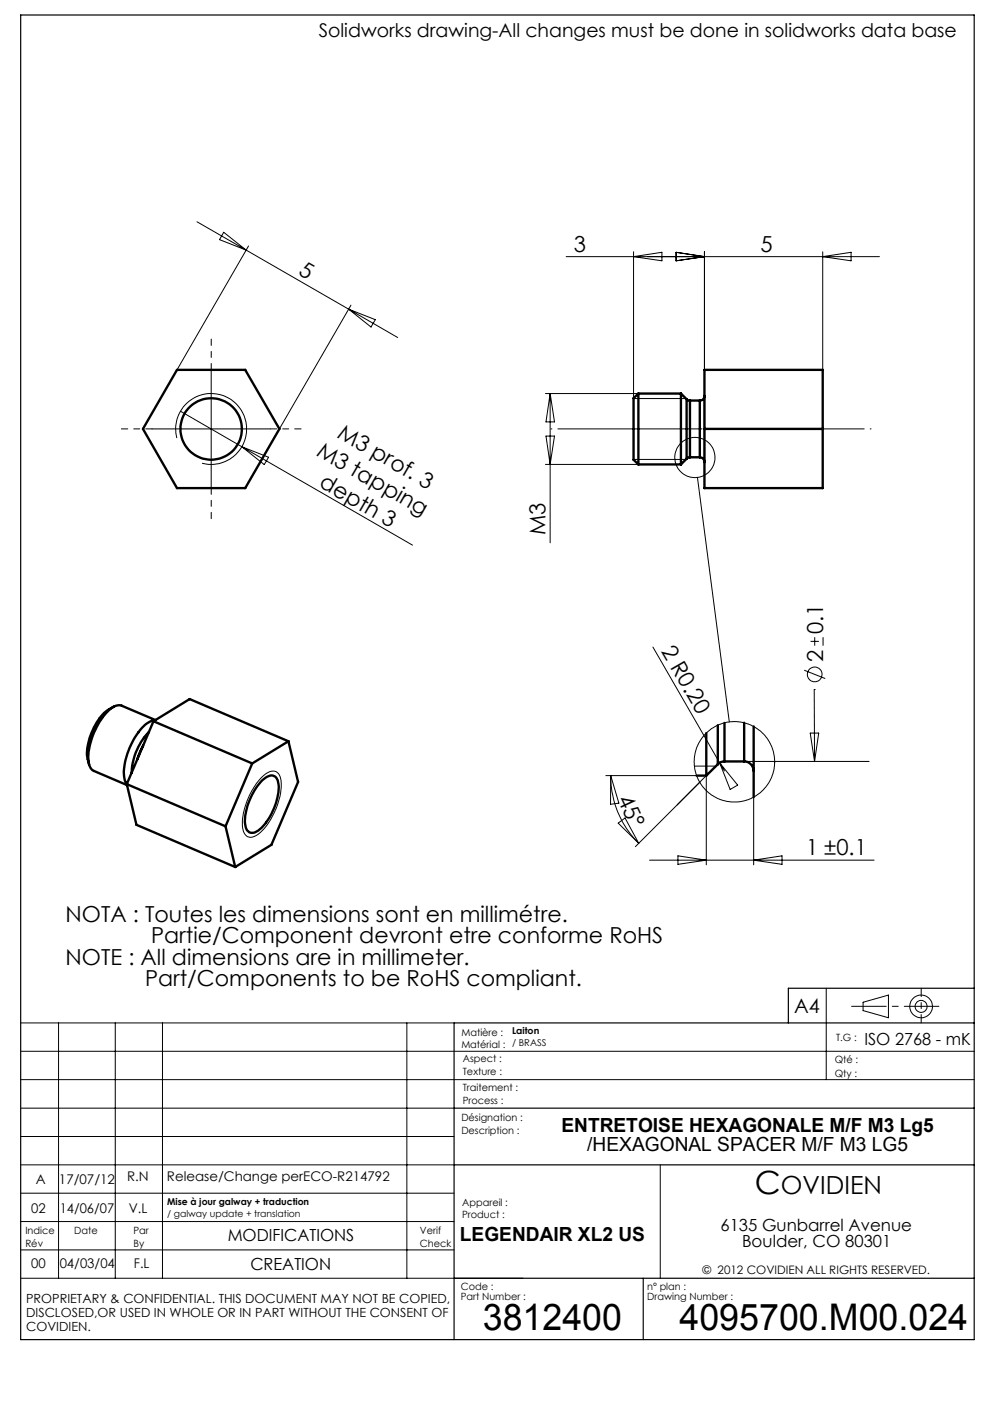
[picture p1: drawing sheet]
<svg xmlns="http://www.w3.org/2000/svg" width="210mm" height="297mm" viewBox="0 0 210 297" stroke-linecap="round" stroke-linejoin="round" font-family="sans-serif">
<g fill="none" stroke="#000" stroke-width=".21">
<path d="M41.7 46.9l32 18.5M47.3 49.1l4.8 3.8-5.7-2.2zM52.6 52l-15.2 26.2M119.7 54.3h66.3M134 53.3v30.9M134 54.3l6-.9v1.8zM143 53.4l6 .9-6 .9zM149 53.3v24.9M174 53.3v24.9M174 54.3l6-.9v1.8zM44.7 78.2v25.1M73.7 65.4l10.4 6"/>
<path d="M73.7 65.4l5.7 2.2-.9 1.6zM74.2 64.6l-15.1 26.1M32.1 90.7h25M37.4 92.7a7.5 7.5 0 0 1 6.6-9.4 7.5 7.5 0 0 1 8.1 8.1 7.5 7.5 0 0 1-9.4 6.6M38.2 87l49 28.3M51.2 94.5l5.6 2.2-.9 1.6zM115.4 83.3h19.6M115.4 98.2h19.6M115.5 92.2h1.8l-1 6zM116.3 83.3v31.5M116.3 83.3l1 5.9h-1.8zM134 84.3h11"/>
<path d="M134 97.2h11M148.8 84.3h.2M148.8 97.2h.2M147.5 101l6.7 51.7M138.1 136.9l14.1 24.5M171.4 135.7h1.8M172.3 134.8v1.8M174.1 134.8v1.8M170.1 141.8l4.4 1.7M171.3 155.1h1.8l-.8 6zM172.2 145.9h.1M172.2 145.9l.1 15.2"/>
<path d="M55.1 164.7a3.3 3.3 0 0 1 3.3-1.5 3.3 3.3 0 0 1 1.1 3.3 15.1 15.1 0 0 1-5 10.1 1.8 1.8 0 0 1-2.1 .4 1.8 1.8 0 0 1-1.1-1.7 15.1 15.1 0 0 1 3.8-10.6zM128.1 164.1h19.2M129.2 164.1a20 20 0 0 0 5.9 14.3M129.2 164.1l1.7 5.8-1.8 .2zM130.7 174.1l1.5-1.1 2.9 5.4zM143.2 170.3l6.2-6.2v18.8M146.9 162.1h4.5M148 165.5l-13.6 13.6M152.2 161.4l1 1.7M152.2 161.4l3.8 4.7-1.6 .9zM156.2 161.1h27.6M159.1 162.1h.3"/>
<path d="M159.4 168.6v14.3M137.4 182h47.5M143.4 181l6 1-6 .8zM159.4 182l6-1v1.8zM4.4 216.4h91.6M12.4 216.4v54M24.4 216.4v54M34.4 216.4v54M86 216.4v54M174.7 209.1v19.3M182.5 212l5.4-1.5v4.8l-5.4-1.5zM4.4 222.4h201.6"/>
<path d="M4.4 228.4h201.6M4.4 234.4h91.6M4.4 240.4h91.6M4.4 246.4h91.6M4.4 252.4h91.6M4.4 258.4h91.6M139.6 246.4v24M4.4 264.4h91.6M4.4 270.4h106.2"/>
<circle cx="147" cy="96.8" r="4.3"/>
<circle cx="172.3" cy="142.7" r="1.55"/>
<circle cx="155.3" cy="161.1" r="8.5"/>
<circle cx="194.8" cy="212.9" r="1.26"/>
<circle cx="194.8" cy="212.9" r="2.4"/>
</g>
<path d="M180.1 212.9h18.5" fill="none" stroke="#000" stroke-width=".21" stroke-dasharray="30.5 1.3 1.3 1.3" stroke-dashoffset="23.2"/>
<path d="M194.8 209v7.4" fill="none" stroke="#000" stroke-width=".21" stroke-dasharray="30.5 1.3 1.3 1.3" stroke-dashoffset="28.7"/>
<path d="M184.2 90.7h-67.7" fill="none" stroke="#000" stroke-width=".21" stroke-dasharray="30.5 1.3 1.3 1.3" stroke-dashoffset="-1.5"/>
<path d="M4.4 3.2h201.6v280.2h-201.6zM149 83.3v14.9M206 216.4h-110v67M206 209.1h-39.3v7.3M96 234.4h110M96 246.4h110M96 270.4h110M136 270.4v13" fill="none" stroke="#000" stroke-width=".25"/>
<path d="M44.7 78.2v-6.5M32.2 90.7h-6.5M57.2 90.7h6.5M44.7 103.2v6.5" fill="none" stroke="#000" stroke-width=".21" stroke-dasharray="30.5 1.3 1.3 1.3" stroke-dashoffset="29.1"/>
<g fill="none" stroke="#000" stroke-width=".5">
<path d="M37.4 78.2h14.5l7.2 12.5-7.2 12.6h-14.5l-7.2-12.6zM149 78.2h25v25.1h-25zM135 83.3l-1 .9v13.1l1 .9M135 83.3v14.9M135 83.3h9M135 98.2h9M144 83.3v14.9M144 83.3l1.2 1.2M145.2 84.5l.7 .2M145.2 84.5v12.5M145.2 97l-1.2 1.2M145.9 96.7l-.7 .3"/>
<path d="M145.9 84.7v12M145.9 96.7h2.1M145.9 84.7h2.1M148 96.7a1.02 1.02 0 0 1 1 1.1M148 84.7v12M149 83.7a.96 .96 0 0 1-1 1M149 90.7h25M24.1 149.5a10.4 10.4 0 0 0-5.3 7.2 7.5 7.5 0 0 0 0 5M30.3 157.7l-1.2 2.9M31.5 154.9a13 13 0 0 0-3.6 8.5M32.5 152.6l20.8 8.9M32.5 152.6l-5.7 13.3"/>
<path d="M32.5 152.6l7.6-4.7 20.9 8.9M32.8 152.4a4.9 4.9 0 0 0-3.6 2.5 15 15 0 0 0-3 9.4l.2 .8 .4 .8M32.9 152.3l-7.1-3a2.8 2.8 0 0 0-3 1.2 14.8 14.8 0 0 0-4.1 10.5 2.25 2.25 0 0 0 1.2 2.1l7 3M61 156.8l2 8.6-5.6 13.3-7.7 4.7M61 156.8l-7.7 4.7M149.4 155.1v9M151.8 153.4v8.3M153.2 152.9v8.2M157.4 152.9v8.2M159.4 153.7v14.9M26.8 165.9l20.9 8.9M26.8 165.9l2.1 8.6 20.8 8.9"/>
<path d="M47.7 174.8l2 8.6M53.3 161.5l-5.6 13.3M55.4 165.1a2.49 2.49 0 0 1 2.7-.9 3.6 3.6 0 0 1 .8 3.5 12.5 12.5 0 0 1-4.6 8.2 1.53 1.53 0 0 1-1.7 .1 1.53 1.53 0 0 1-.7-1.6 13.1 13.1 0 0 1 3.5-9.3zM147.3 164.1h2.1M151.8 161.7l-2.4 2.4M153.2 161.1a1.78 1.78 0 0 0-1.4 .6M153.2 161.1h4.2M157.4 161.1a2.05 2.05 0 0 1 2 2"/>
<circle cx="44.7" cy="90.7" r="6.5"/>
</g>
<g font-size="7.8">
<text x="102.1" y="281.4">3812400</text>
<text x="143.7" y="281.3">4095700.M00.024</text>
</g>
<text font-size="6.8" x="159.6" y="252.6">C</text>
<text font-size="5.3" x="165.1" y="252.6">OVIDIEN</text>
<g font-size="4.7">
<text x="121.3" y="53.2">3</text>
<text x="160.8" y="53.2">5</text>
<text x="62.9" y="58" transform="rotate(30 62.9 58)">5</text>
<text x="71.1" y="92.4" transform="rotate(30 71.1 92.4)">M3 prof. 3</text>
<text x="66.7" y="96.2" transform="rotate(30 66.7 96.2)">M3 tapping</text>
<text x="67.3" y="102.9" transform="rotate(30 67.3 102.9)">depth 3</text>
<text x="115.4" y="113.2" transform="rotate(-90 115.4 113.2)">M3</text>
<text x="139.7" y="137.7" transform="rotate(60 139.7 137.7)">2 R0.20</text>
<text x="174.1" y="134.2" transform="rotate(-90 174.1 134.2)">0.1</text>
<text x="174.1" y="140.1" transform="rotate(-90 174.1 140.1)">2</text>
<text x="130.5" y="169" transform="rotate(65 130.5 169)">45°</text>
<text x="170.5" y="180.9">1 ±0.1</text>
<text x="13.9" y="195">NOTA : Toutes les dimensions sont en millimétre.</text>
<text x="32" y="199.6">Partie/Component devront etre conforme RoHS</text>
<text x="13.9" y="204.1">NOTE : All dimensions are in millimeter.</text>
<text x="30.7" y="208.6">Part/Components to be RoHS compliant.</text>
</g>
<text font-size="4.2" x="167.9" y="214.4">A4</text>
<g font-size="4.1">
<text x="118.7" y="239.4">ENTRETOISE HEXAGONALE M/F M3 Lg5</text>
<text x="124.2" y="243.4">/HEXAGONAL SPACER M/F M3 LG5</text>
<text x="97.3" y="262.5">LEGENDAIR XL2 US</text>
</g>
<text font-size="4" x="67.4" y="7.8">Solidworks drawing-All changes must be done in solidworks data base</text>
<g font-size="3.5">
<text x="182.8" y="221">ISO 2768 - mK</text>
<text x="48.2" y="262.6">MODIFICATIONS</text>
<text x="152.4" y="260.3">6135 Gunbarrel Avenue</text>
<text x="156.9" y="263.9">Boulder, CO 80301</text>
<text x="53" y="268.7">CREATION</text>
</g>
<g font-size="2.8">
<text x="7.6" y="250.5">A</text>
<text x="12.5" y="250.5">17/07/12</text>
<text x="26.9" y="249.9">R.N</text>
<text x="35.3" y="249.9">Release/Change perECO-R214792</text>
<text x="6.6" y="256.7">02</text>
<text x="12.6" y="256.7">14/06/07</text>
<text x="27.2" y="256.7">V.L</text>
<text x="6.6" y="268.2">00</text>
<text x="12.6" y="268.2">04/03/04</text>
<text x="28.3" y="268.2">F.L</text>
</g>
<g font-size="2.7">
<text x="5.5" y="275.5">PROPRIETARY &amp; CONFIDENTIAL. THIS DOCUMENT MAY NOT BE COPIED,</text>
<text x="5.5" y="278.5">DISCLOSED,OR USED IN WHOLE OR IN PART WITHOUT THE CONSENT OF</text>
<text x="5.5" y="281.5">COVIDIEN.</text>
</g>
<text font-size="2.5" x="148.5" y="269.4">© 2012 COVIDIEN ALL RIGHTS RESERVED.</text>
<g font-size="2.1">
<text x="97.6" y="221.6">Matérial :</text>
<text x="97.6" y="219.2">Matière :</text>
<text x="176.8" y="220.3">T.G :</text>
<text x="97.9" y="224.7">Aspect :</text>
<text x="97.9" y="227.4">Texture :</text>
<text x="176.5" y="224.8">Qté :</text>
<text x="176.5" y="227.8">Qty :</text>
<text x="97.9" y="233.5">Process :</text>
<text x="97.9" y="230.7">Traitement :</text>
<text x="97.6" y="239.8">Description :</text>
<text x="97.6" y="237.2">Désignation :</text>
<text x="97.7" y="257.7">Product :</text>
<text x="97.7" y="255">Appareil :</text>
<text x="5.4" y="261.1">Indice</text>
<text x="5.4" y="263.7">Rév</text>
<text x="15.7" y="261.1">Date</text>
<text x="28.2" y="261.1">Par</text>
<text x="28.2" y="263.7">By</text>
<text x="88.8" y="263.7">Check</text>
<text x="88.8" y="261.1">Verif</text>
<text x="97.4" y="275.1">Part Number :</text>
<text x="97.4" y="272.9">Code :</text>
<text x="136.9" y="272.9">n° plan :</text>
<text x="136.9" y="275.1">Drawing Number :</text>
</g>
<g font-size="2">
<text x="108.3" y="218.8">Laiton</text>
<text x="108.3" y="221.3">/ BRASS</text>
<text x="35.4" y="255">Mise à jour galway + traduction</text>
<text x="35.4" y="257.5">/ galway update + translation</text>
</g>
</svg>
